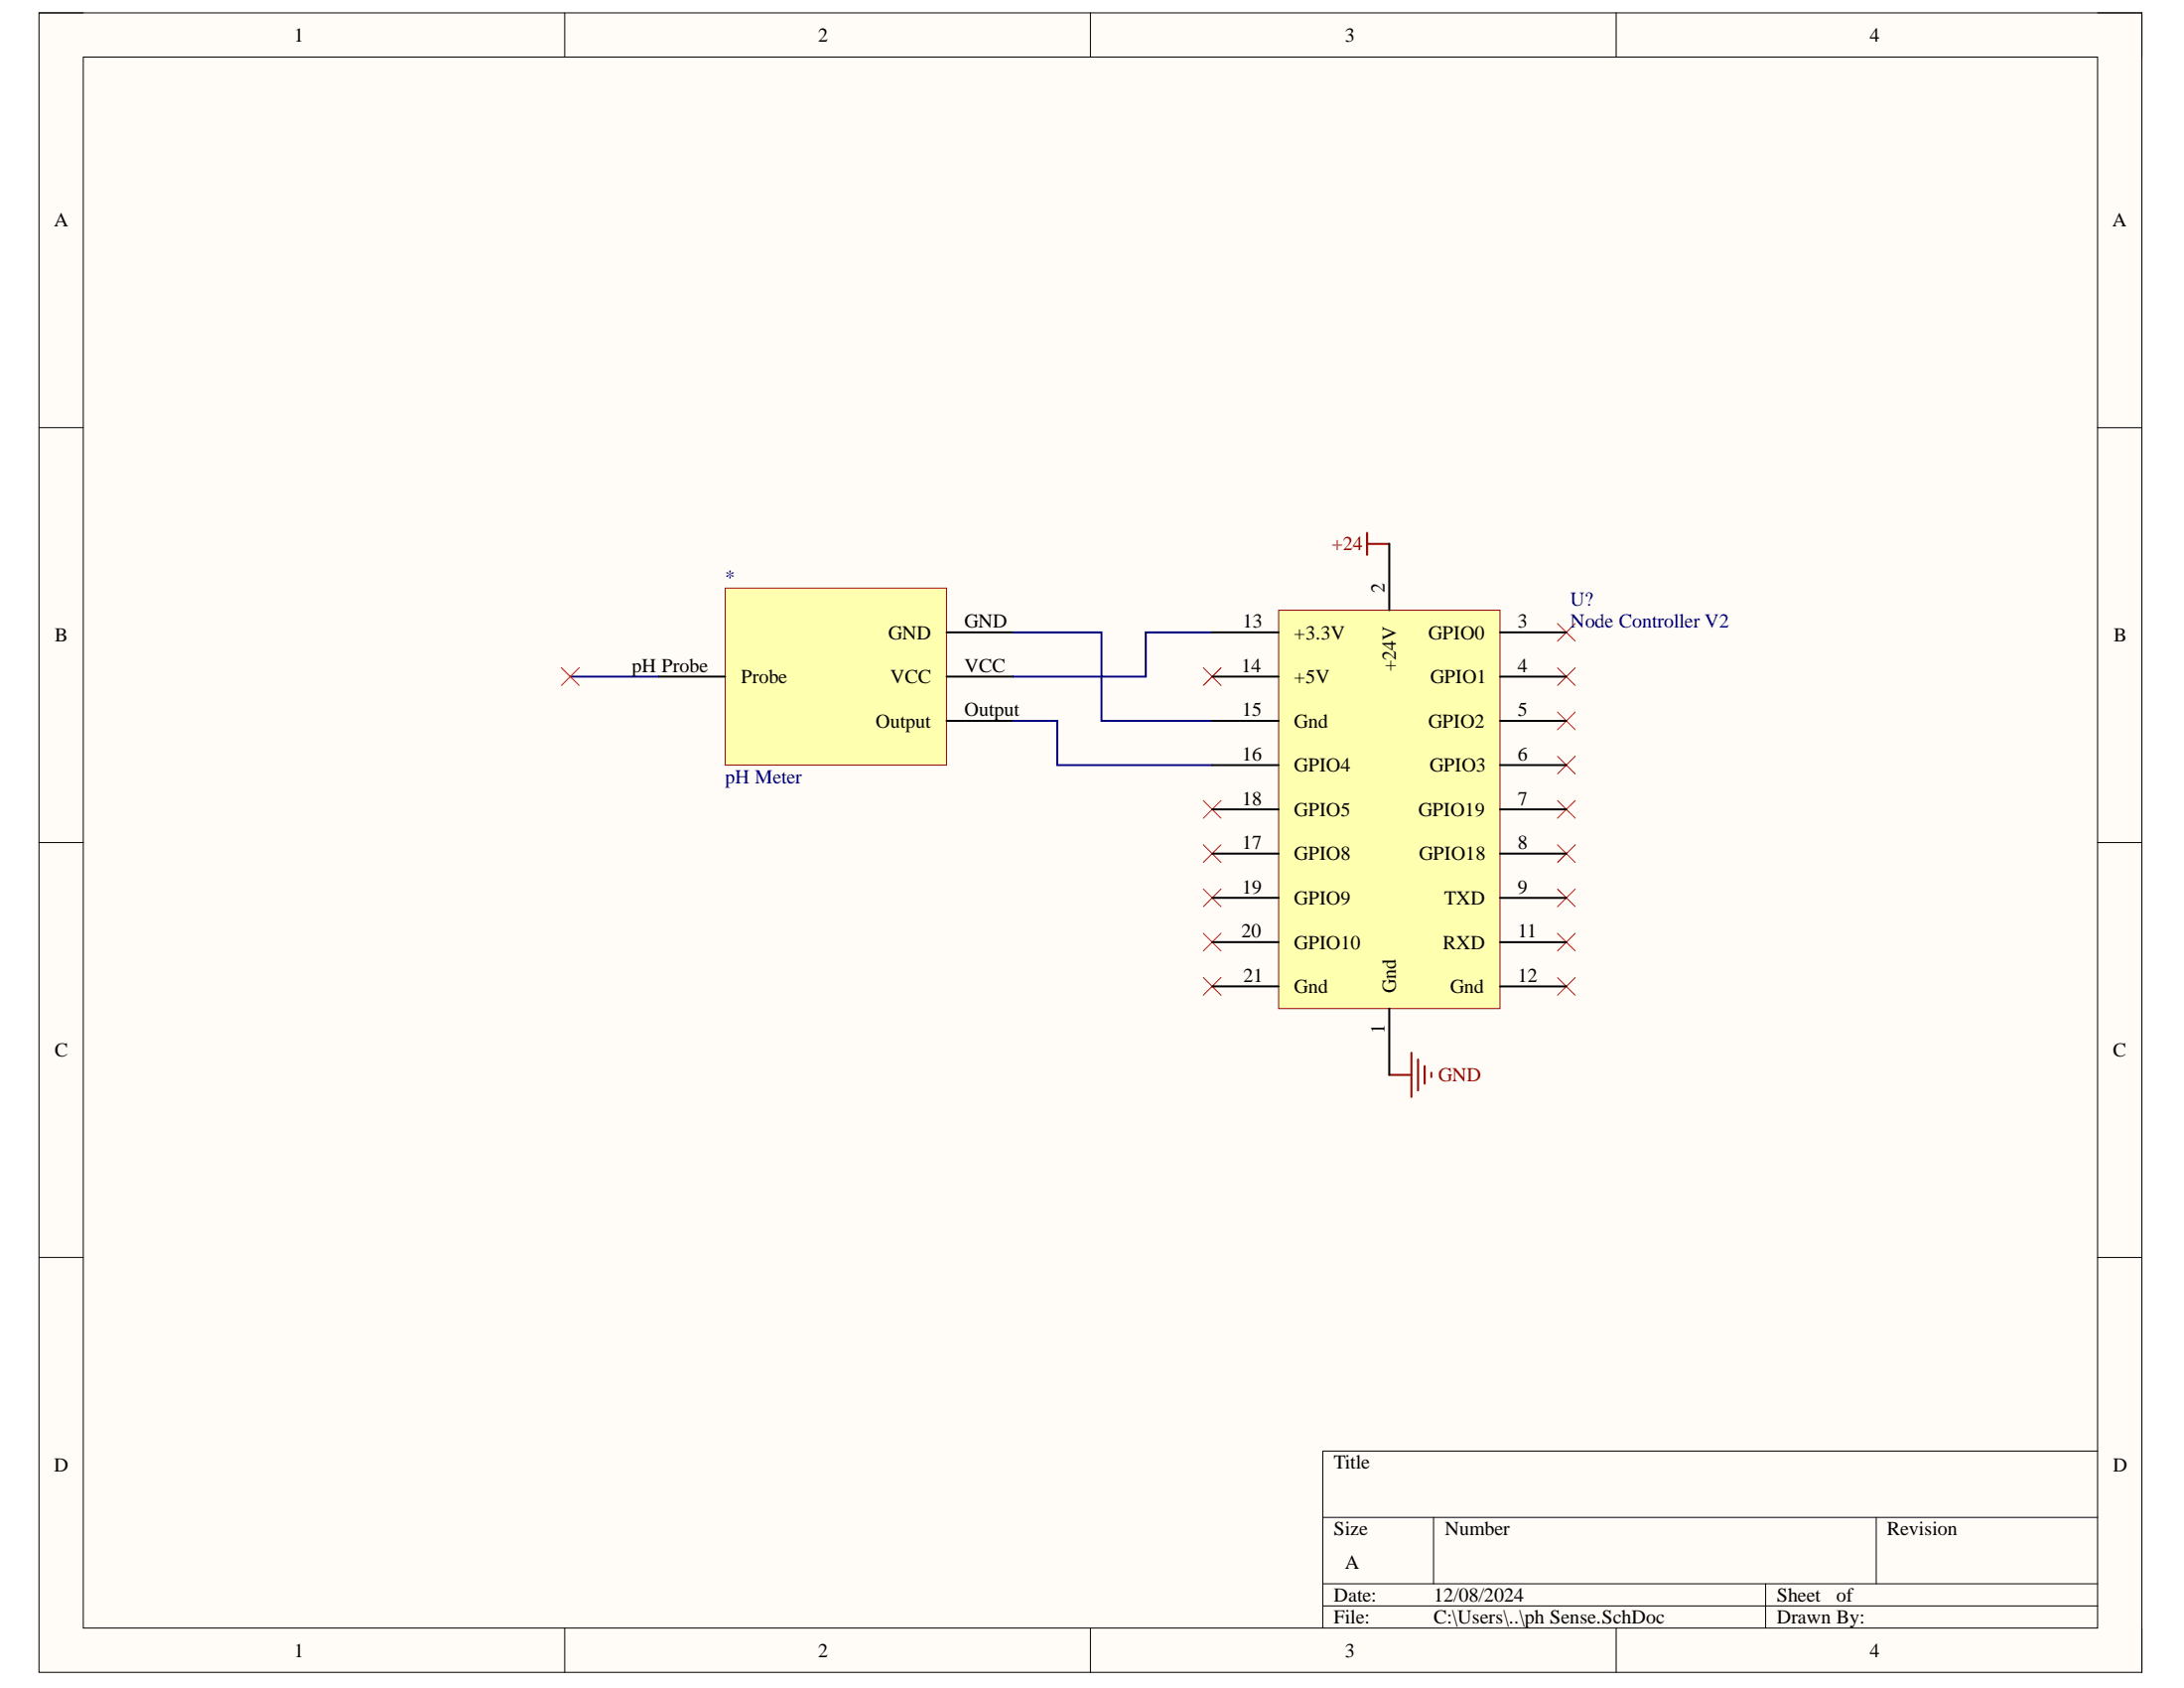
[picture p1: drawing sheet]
<svg xmlns="http://www.w3.org/2000/svg" width="279mm" height="216mm" viewBox="0 0 279 216" stroke-linecap="round" stroke-linejoin="round" font-family="sans-serif">
<path d="M5 1.6h269v212.3h-269z" fill-rule="evenodd" fill="#fffcf8"/>
<path d="M5 1.6h269v212.3h-269z" fill="none" stroke="#000" stroke-width=".13"/>
<path d="M10.7 7.3h257.6v200.9h-257.6z" fill-rule="evenodd" fill="#fffcf8"/>
<g fill="none" stroke="#000" stroke-width=".13">
<path d="M5 1.6h5.7M10.7 7.3h257.6v200.9h-257.6zM72.2 1.6v5.7M139.5 1.6v5.7M206.8 1.6v5.7M268.3 1.6h5.7v5.7M5 54.7h5.7M268.3 54.7h5.7M5 107.8h5.7M268.3 107.8h5.7M5 160.8h5.7M268.3 160.8h5.7"/>
<path d="M169.2 194.1h99.1M183.4 194.1v8.5M240 194.1v8.5M268.3 185.6h-99.1v22.6M72.2 208.2v5.7M139.5 208.2v5.7M169.2 202.6h99.1M169.2 205.4h99.1M206.8 208.2v5.7M225.9 202.6v5.6M274 208.2v5.7"/>
</g>
<path d="M92.8 75.2h28.3v22.7h-28.3z" fill-rule="evenodd" fill="#ffffb0"/>
<path d="M92.8 75.2h28.3v22.7h-28.3z" fill="none" stroke="#800000" stroke-width=".13"/>
<path d="M84.3 86.5h8.5M121.1 80.9h8.5M121.1 86.5h8.5M121.1 92.2h8.5" fill="none" stroke="#000" stroke-width=".25"/>
<path d="M174.9 68.1v2.9M174.9 69.6h2.8M177.7 137.5h2.9M180.6 134.6v5.7M181.4 135.5v4M182.3 136.4v2.2M183.1 137.2v.6" fill="none" stroke="#800000" stroke-width=".25"/>
<path d="M73 86.5h11.3M129.6 80.9h11.3v11.3h14.2M129.6 92.2h5.7v5.7h19.8M155.1 80.9h-8.5v5.6h-17" fill="none" stroke="#000080" stroke-width=".25"/>
<g fill="none" stroke="#f00" stroke-width=".13">
<path d="M199.3 79.8l2.2 2.2M201.5 79.8l-2.2 2.2M71.8 85.4l2.3 2.3M74.1 85.4l-2.3 2.3M153.9 85.4l2.3 2.3M156.2 85.4l-2.3 2.3M199.3 96.7l2.2 2.3M199.3 91.1l2.2 2.2M199.3 85.4l2.2 2.3M201.5 96.7l-2.2 2.3M201.5 91.1l-2.2 2.2M201.5 85.4l-2.2 2.3"/>
<path d="M153.9 102.4l2.3 2.3M153.9 108l2.3 2.3M153.9 113.7l2.3 2.3M153.9 119.4l2.3 2.2M156.2 102.4l-2.3 2.3M156.2 108l-2.3 2.3M156.2 113.7l-2.3 2.3M156.2 119.4l-2.3 2.2M199.3 119.4l2.2 2.2M199.3 113.7l2.2 2.3M199.3 108.1l2.2 2.2M199.3 102.4l2.2 2.3"/>
<path d="M201.5 119.4l-2.2 2.2M201.5 113.7l-2.2 2.3M201.5 108.1l-2.2 2.2M201.5 102.4l-2.2 2.3M153.9 125l2.3 2.3M156.2 125l-2.3 2.3M199.3 125l2.2 2.3M201.5 125l-2.2 2.3"/>
</g>
<path d="M163.6 78.1h28.3v50.9h-28.3z" fill-rule="evenodd" fill="#ffffb0"/>
<path d="M163.6 78.1h28.3v50.9h-28.3z" fill="none" stroke="#800000" stroke-width=".13"/>
<g fill="none" stroke="#000" stroke-width=".25">
<path d="M177.7 69.6v8.5M155.1 80.9h8.5M155.1 86.5h8.5M155.1 92.2h8.5M155.1 97.9h8.5M191.9 80.9h8.5M191.9 86.5h8.5M191.9 92.2h8.5M191.9 97.9h8.5M155.1 103.5h8.5M155.1 109.2h8.5M155.1 114.8h8.5"/>
<path d="M191.9 103.5h8.5M191.9 109.2h8.5M191.9 114.8h8.5M155.1 120.5h8.5M155.1 126.2h8.5M177.7 129v8.5M191.9 120.5h8.5M191.9 126.2h8.5"/>
</g>
<g font-size="2.5">
<text x="37.6" y="5.3">1</text>
<text x="104.7" y="5.3">2</text>
<text x="172.1" y="5.3">3</text>
<text x="239.2" y="5.3">4</text>
<text x="6.9" y="29">A</text>
<text x="270.2" y="29">A</text>
<text x="177.1" y="75.8" transform="rotate(-90 177.1 75.8)">2</text>
<text x="7" y="82.1">B</text>
<text x="113.6" y="81.7">GND</text>
<text x="123.4" y="80.3">GND</text>
<text x="159" y="80.3">13</text>
<text x="165.6" y="81.7">+3.3V</text>
<text x="182.7" y="81.7">GPIO0</text>
<text x="194.1" y="80.3">3</text>
<text x="270.4" y="82.1">B</text>
<text x="80.8" y="86">pH Probe</text>
<text x="94.8" y="87.4">Probe</text>
<text x="113.9" y="87.4">VCC</text>
<text x="123.4" y="86">VCC</text>
<text x="158.8" y="86">14</text>
<text x="165.6" y="87.4">+5V</text>
<text x="178.6" y="85.9" transform="rotate(-90 178.6 85.9)">+24V</text>
<text x="183" y="87.4">GPIO1</text>
<text x="194.1" y="86">4</text>
<text x="112" y="93.1">Output</text>
<text x="123.4" y="91.6">Output</text>
<text x="158.9" y="91.6">15</text>
<text x="165.6" y="93.1">Gnd</text>
<text x="182.7" y="93.1">GPIO2</text>
<text x="194.1" y="91.6">5</text>
<text x="158.9" y="97.3">16</text>
<text x="165.6" y="98.7">GPIO4</text>
<text x="182.9" y="98.7">GPIO3</text>
<text x="194.1" y="97.3">6</text>
<text x="158.9" y="102.9">18</text>
<text x="165.6" y="104.4">GPIO5</text>
<text x="181.5" y="104.4">GPIO19</text>
<text x="194.1" y="102.9">7</text>
<text x="158.9" y="108.6">17</text>
<text x="165.6" y="110">GPIO8</text>
<text x="181.5" y="110">GPIO18</text>
<text x="194.1" y="108.6">8</text>
<text x="158.8" y="119.9">20</text>
<text x="158.9" y="114.3">19</text>
<text x="165.6" y="115.7">GPIO9</text>
<text x="184.8" y="115.7">TXD</text>
<text x="194.1" y="114.3">9</text>
<text x="194.1" y="119.9">11</text>
<text x="159.1" y="125.6">21</text>
<text x="165.6" y="121.4">GPIO10</text>
<text x="184.6" y="121.4">RXD</text>
<text x="194.1" y="125.6">12</text>
<text x="165.6" y="127">Gnd</text>
<text x="178.6" y="127" transform="rotate(-90 178.6 127)">Gnd</text>
<text x="185.5" y="127">Gnd</text>
<text x="7" y="135.1">C</text>
<text x="177.1" y="132.2" transform="rotate(-90 177.1 132.2)">1</text>
<text x="270.3" y="135.1">C</text>
<text x="6.9" y="188.2">D</text>
<text x="170.6" y="187.9">Title</text>
<text x="270.3" y="188.2">D</text>
<text x="170.6" y="196.3">Size</text>
<text x="184.8" y="196.3">Number</text>
<text x="241.4" y="196.3">Revision</text>
<text x="172.1" y="200.6">A</text>
<text x="170.6" y="204.9">Date:</text>
<text x="170.6" y="207.6">File:</text>
<text x="183.4" y="204.9">12/08/2024</text>
<text x="183.4" y="207.6">C:\Users\..\ph Sense.SchDoc</text>
<text x="227.3" y="204.9">Sheet</text>
<text x="227.3" y="207.6">Drawn By:</text>
<text x="234.9" y="204.9">of</text>
<text x="37.6" y="212">1</text>
<text x="104.7" y="212">2</text>
<text x="172.1" y="212">3</text>
<text x="239.2" y="212">4</text>
</g>
<g font-size="2.5" fill="#800000">
<text x="170.4" y="70.4">+24</text>
<text x="184" y="138.3">GND</text>
</g>
<g font-size="2.5" fill="#000080">
<text x="92.8" y="74.6">*</text>
<text x="200.9" y="77.5">U?</text>
<text x="200.9" y="80.3">Node Controller V2</text>
<text x="92.8" y="100.2">pH Meter</text>
</g>
</svg>
